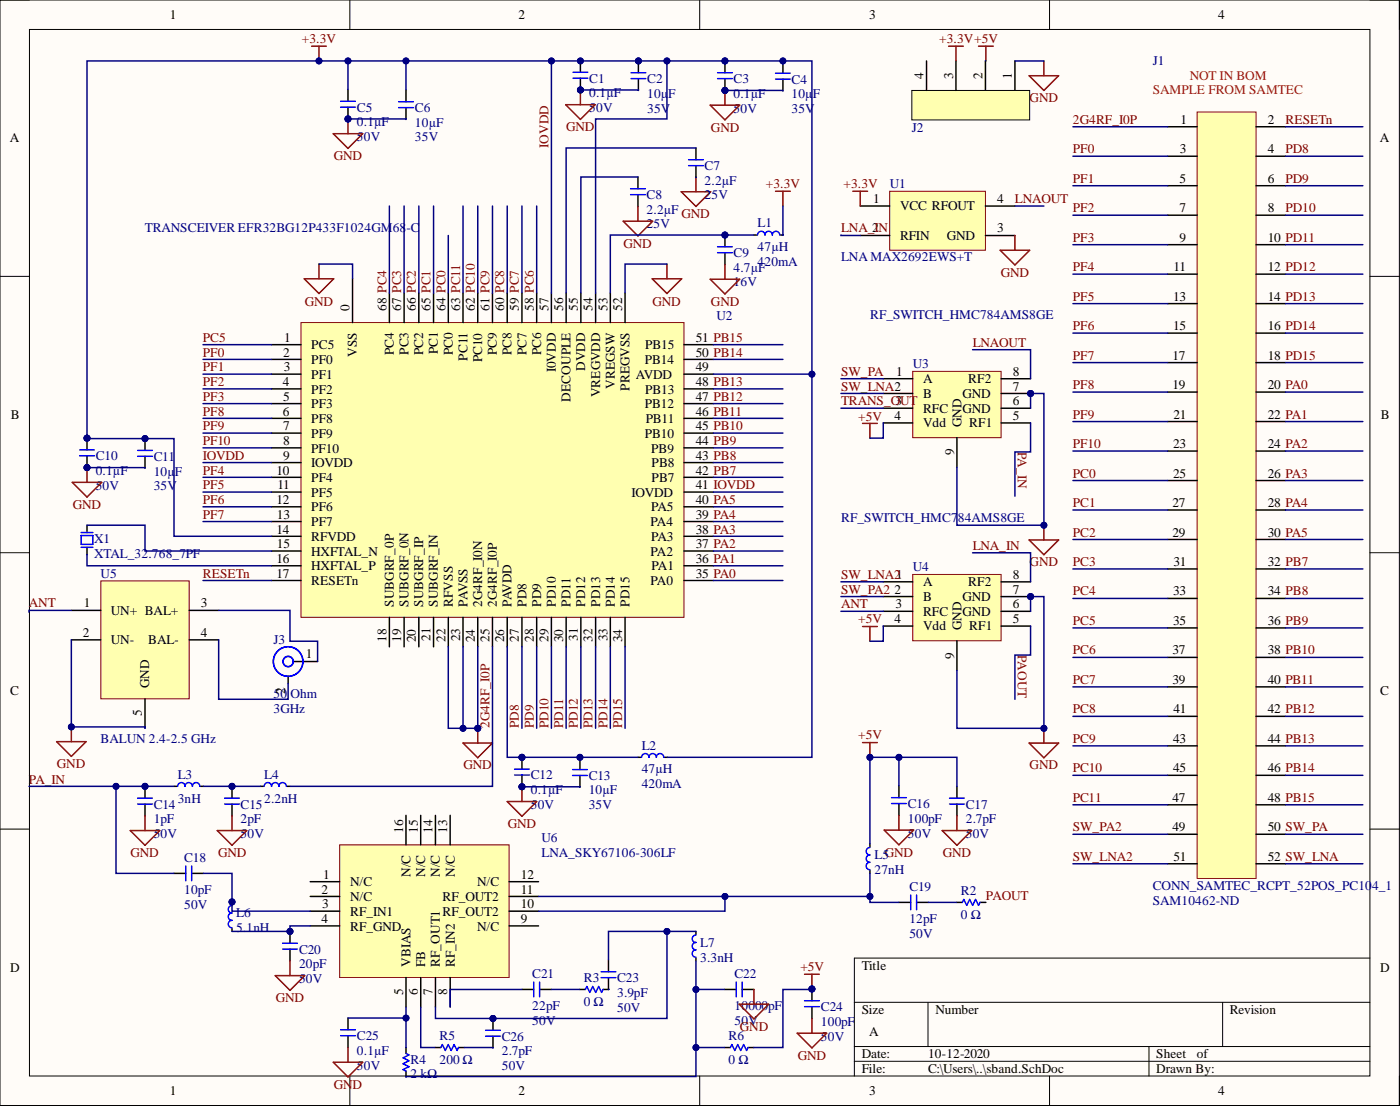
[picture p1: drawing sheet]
# Altium project sband_radio.PrjPcb
1 sheet, 48 parts. Net scope: global (net labels, ports and power ports of the same name join across sheets).
Board file: sband.PcbDoc

## Sheet sband.SchDoc
size A

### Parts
C1  Capacitance (shorthand): 0.1µF  Rated Voltage: 50V  [C0603]  (hidden comment: __template_cap)
C2  Capacitance (shorthand): 10µF  Rated Voltage: 35V  [C0603]  (hidden comment: __template_cap)
C3  Capacitance (shorthand): 0.1µF  Rated Voltage: 50V  [C0603]  (hidden comment: __template_cap)
C4  Capacitance (shorthand): 10µF  Rated Voltage: 35V  [C0603]  (hidden comment: __template_cap)
C5  Capacitance (shorthand): 0.1µF  Rated Voltage: 50V  [C0603]  (hidden comment: __template_cap)
C6  Capacitance (shorthand): 10µF  Rated Voltage: 35V  [C0603]  (hidden comment: __template_cap)
C7  Capacitance (shorthand): 2.2µF  Rated Voltage: 25V  [C0603]  (hidden comment: __template_cap)
C8  Capacitance (shorthand): 2.2µF  Rated Voltage: 25V  [C0603]  (hidden comment: __template_cap)
C9  Capacitance (shorthand): 4.7µF  Rated Voltage: 16V  [C0603]  (hidden comment: __template_cap)
C10  Capacitance (shorthand): 0.1µF  Rated Voltage: 50V  [C0603]  (hidden comment: __template_cap)
C11  Capacitance (shorthand): 10µF  Rated Voltage: 35V  [C0603]  (hidden comment: __template_cap)
C12  Capacitance (shorthand): 0.1µF  Rated Voltage: 50V  [C0603]  (hidden comment: __template_cap)
C13  Capacitance (shorthand): 10µF  Rated Voltage: 35V  [C0603]  (hidden comment: __template_cap)
C14  Capacitance (shorthand): 1pF  Rated Voltage: 50V  [C0402]  (hidden comment: __template_cap)
C15  Capacitance (shorthand): 2pF  Rated Voltage: 50V  [C0402]  (hidden comment: __template_cap)
C16  Capacitance (shorthand): 100pF  Rated Voltage: 50V  [C0603]  (hidden comment: __template_cap)
C17  Capacitance (shorthand): 2.7pF  Rated Voltage: 50V  [C0402]  (hidden comment: __template_cap)
C18  Capacitance (shorthand): 10pF  Rated Voltage: 50V  [C0402]  (hidden comment: __template_cap)
C19  Capacitance (shorthand): 12pF  Rated Voltage: 50V  [C0603]  (hidden comment: __template_cap)
C20  Capacitance (shorthand): 20pF  Rated Voltage: 50V  [C0402]  (hidden comment: __template_cap)
C21  Capacitance (shorthand): 22pF  Rated Voltage: 50V  [C0603]  (hidden comment: __template_cap)
C22  Capacitance (shorthand): 10000pF  Rated Voltage: 50V  [C0603]  (hidden comment: __template_cap)
C23  Capacitance (shorthand): 3.9pF  Rated Voltage: 50V  [C0402]  (hidden comment: __template_cap)
C24  Capacitance (shorthand): 100pF  Rated Voltage: 50V  [C0603]  (hidden comment: __template_cap)
C25  Capacitance (shorthand): 0.1µF  Rated Voltage: 50V  [C0603]  (hidden comment: __template_cap)
C26  Capacitance (shorthand): 2.7pF  Rated Voltage: 50V  [C0402]  (hidden comment: __template_cap)
J1  CONN_SAMTEC_RCPT_52POS_PC104_1  Supplier Part Number 1: SAM10462-ND  [SAMTEC_ESQ-126-39-G-D]
J2  CONN_1x4_MALE_SMD  [CONN_1x4_100MIL_MALE_SMD]  (value not drawn)
J3  Impedance: 50 Ohm  Frequency - Max: 3GHz  [TE_SMA_JACK_RA_5-1814400-1]  (hidden comment: CONN_SMA_JACK_R/A_50_OHM_PCB)
L1  Inductance: 47µH  Current - Saturation: 420mA  [C1210]  (hidden comment: INDUCTOR 47UH 420MA 1210 SMD)
L2  Inductance: 47µH  Current - Saturation: 420mA  [C1210]  (hidden comment: INDUCTOR 47UH 420MA 1210 SMD)
L3  Inductance: 3nH  [R0402]  (hidden comment: __template_inductor)
L4  Inductance: 2.2nH  [R0402]  (hidden comment: __template_inductor)
L5  Inductance: 27nH  [R0402]  (hidden comment: __template_inductor)
L6  Inductance: 5.1nH  [R0402]  (hidden comment: __template_inductor)
L7  Inductance: 3.3nH  [R0402]  (hidden comment: __template_inductor)
R2  Resistance: 0 Ω  [R0603]  (hidden comment: __template_resistor)
R3  Resistance: 0 Ω  [R0603]  (hidden comment: __template_resistor)
R4  Resistance: 2 kΩ  [R0603]  (hidden comment: __template_resistor)
R5  Resistance: 200 Ω  [R0603]  (hidden comment: __template_resistor)
R6  Resistance: 0 Ω  [R0603]  (hidden comment: __template_resistor)
U1  LNA MAX2692EWS+T  [4WLP]
U2  TRANSCEIVER EFR32BG12P433F1024GM68-C  [68QFN]
U3  RF_SWITCH_HMC784AMS8GE  [8MSOP65E]
U4  RF_SWITCH_HMC784AMS8GE  [8MSOP65E]
U5  BALUN 2.4-2.5 GHz  [2450BL15B200]
U6  LNA_SKY67106-306LF  [16QFN]
X1  XTAL_32.768_7PF  [XTAL_ECS-0.327-7-34B-TR]

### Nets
+5V: C16.1 C17.1 C24.1 J2.2 L5.2 R6.2 U3.4(Vdd) U4.4(Vdd)
GND: C1.2 C2.2 C3.2 C4.2 C5.2 C6.2 C7.2 C8.2 C9.2 C10.2 C11.2 C12.2 C13.2 C14.2 C15.2 C16.2 C17.2 C20.2 C22.2 C24.2 C25.2 J2.1 U1.3(GND) U2.0(VSS) U2.22(RFVSS) U2.23(PAVSS) U2.24(2G4RF_I0N) U2.52(PREGVSS) U3.6(GND) U3.7(GND) U3.9(GND) U4.6(GND) U4.7(GND) U4.9(GND) U5.2(UN-) U5.5(GND)
IOVDD: C1.1 C2.1 C3.1 C4.1 C5.1 C6.1 C10.1 C11.1 J2.3 L1.1 L2.1 U1.1(VCC) U2.9(IOVDD) U2.14(RFVDD) U2.41(IOVDD) U2.49(AVDD) U2.54(VREGVDD) U2.57(I0VDD)  [also labelled +3.3V]
2G4RF_I0P: J1.1 L4.2 U2.25(2G4RF_I0P)
ANT: U4.3(RFC) U5.1(UN+)
LNA_IN: U1.2(RFIN) U4.8(RF2)
LNAOUT: U1.4(RFOUT) U3.8(RF2)
PA0: J1.20 U2.35(PA0)
PA1: J1.22 U2.36(PA1)
PA2: J1.24 U2.37(PA2)
PA3: J1.26 U2.38(PA3)
PA4: J1.28 U2.39(PA4)
PA5: J1.30 U2.40(PA5)
PA_IN: C14.1 C18.1 L3.1 U3.5(RF1)
PAOUT: R2.2 U4.5(RF1)
PB7: J1.32 U2.42(PB7)
PB8: J1.34 U2.43(PB8)
PB9: J1.36 U2.44(PB9)
PB10: J1.38 U2.45(PB10)
PB11: J1.40 U2.46(PB11)
PB12: J1.42 U2.47(PB12)
PB13: J1.44 U2.48(PB13)
PB14: J1.46 U2.50(PB14)
PB15: J1.48 U2.51(PB15)
PC0: J1.25 U2.64(PC0)
PC1: J1.27 U2.65(PC1)
PC2: J1.29 U2.66(PC2)
PC3: J1.31 U2.67(PC3)
PC4: J1.33 U2.68(PC4)
PC5: J1.35 U2.1(PC5)
PC6: J1.37 U2.58(PC6)
PC7: J1.39 U2.59(PC7)
PC8: J1.41 U2.60(PC8)
PC9: J1.43 U2.61(PC9)
PC10: J1.45 U2.62(PC10)
PC11: J1.47 U2.63(PC11)
PD8: J1.4 U2.27(PD8)
PD9: J1.6 U2.28(PD9)
PD10: J1.8 U2.29(PD10)
PD11: J1.10 U2.30(PD11)
PD12: J1.12 U2.31(PD12)
PD13: J1.14 U2.32(PD13)
PD14: J1.16 U2.33(PD14)
PD15: J1.18 U2.34(PD15)
PF0: J1.3 U2.2(PF0)
PF1: J1.5 U2.3(PF1)
PF2: J1.7 U2.4(PF2)
PF3: J1.9 U2.5(PF3)
PF4: J1.11 U2.10(PF4)
PF5: J1.13 U2.11(PF5)
PF6: J1.15 U2.12(PF6)
PF7: J1.17 U2.13(PF7)
PF8: J1.19 U2.6(PF8)
PF9: J1.21 U2.7(PF9)
PF10: J1.23 U2.8(PF10)
RESETn: J1.2 U2.17(RESETn)
SW_LNA: J1.52 U3.2(B)
SW_LNA2: J1.51 U4.1(A)
SW_PA: J1.50 U3.1(A)
SW_PA2: J1.49 U4.2(B)
TRANS_OUT: U3.3(RFC)
NetC7_1: C7.1 U2.56(DECOUPLE)
NetC8_1: C8.1 U2.55(DVDD)
NetC9_1: C9.1 L1.2 U2.53(VREGSW)
NetC12_1: C12.1 C13.1 L2.2 U2.26(PAVDD)
NetC15_1: C15.1 L3.2 L4.1
NetC18_2: C18.2 L6.2 U6.3(RF_IN1)
NetC19_1: C19.1 L5.1 U6.10(RF_OUT2) U6.11(RF_OUT2)
NetC19_2: C19.2 R2.1
NetC20_1: C20.1 L6.1 U6.4(RF_GND)
NetC21_1: C21.1 U6.8(RF_IN2)
NetC21_2: C21.2 R3.1
NetC22_1: C22.1 L7.1 R4.1 R6.1
NetC23_1: C23.1 R3.2
NetC23_2: C23.2 C26.1 L7.2 U6.7(RF_OUT1)
NetC25_1: C25.1 R4.2 U6.5(VBIAS)
NetC26_2: C26.2 R5.2
NetJ3_1: J3.1 U5.3(BAL+)
NetJ3_2: J3.2 U5.4(BAL-)
NetR5_1: R5.1 U6.6(FB)
NetU2_15: U2.15(HXFTAL_N) X1.1
NetU2_16: U2.16(HXFTAL_P) X1.2

Not connected (* = marked no-connect by the designer): J2 4; U2 18(SUBGRF_0P) 19(SUBGRF_0N) 20(SUBGRF_IP) 21(SUBGRF_IN); U6 1(N/C) 2(N/C) 9(N/C) 12(N/C) 13(N/C) 14(N/C) 15(_N/C) 16(N/C)
